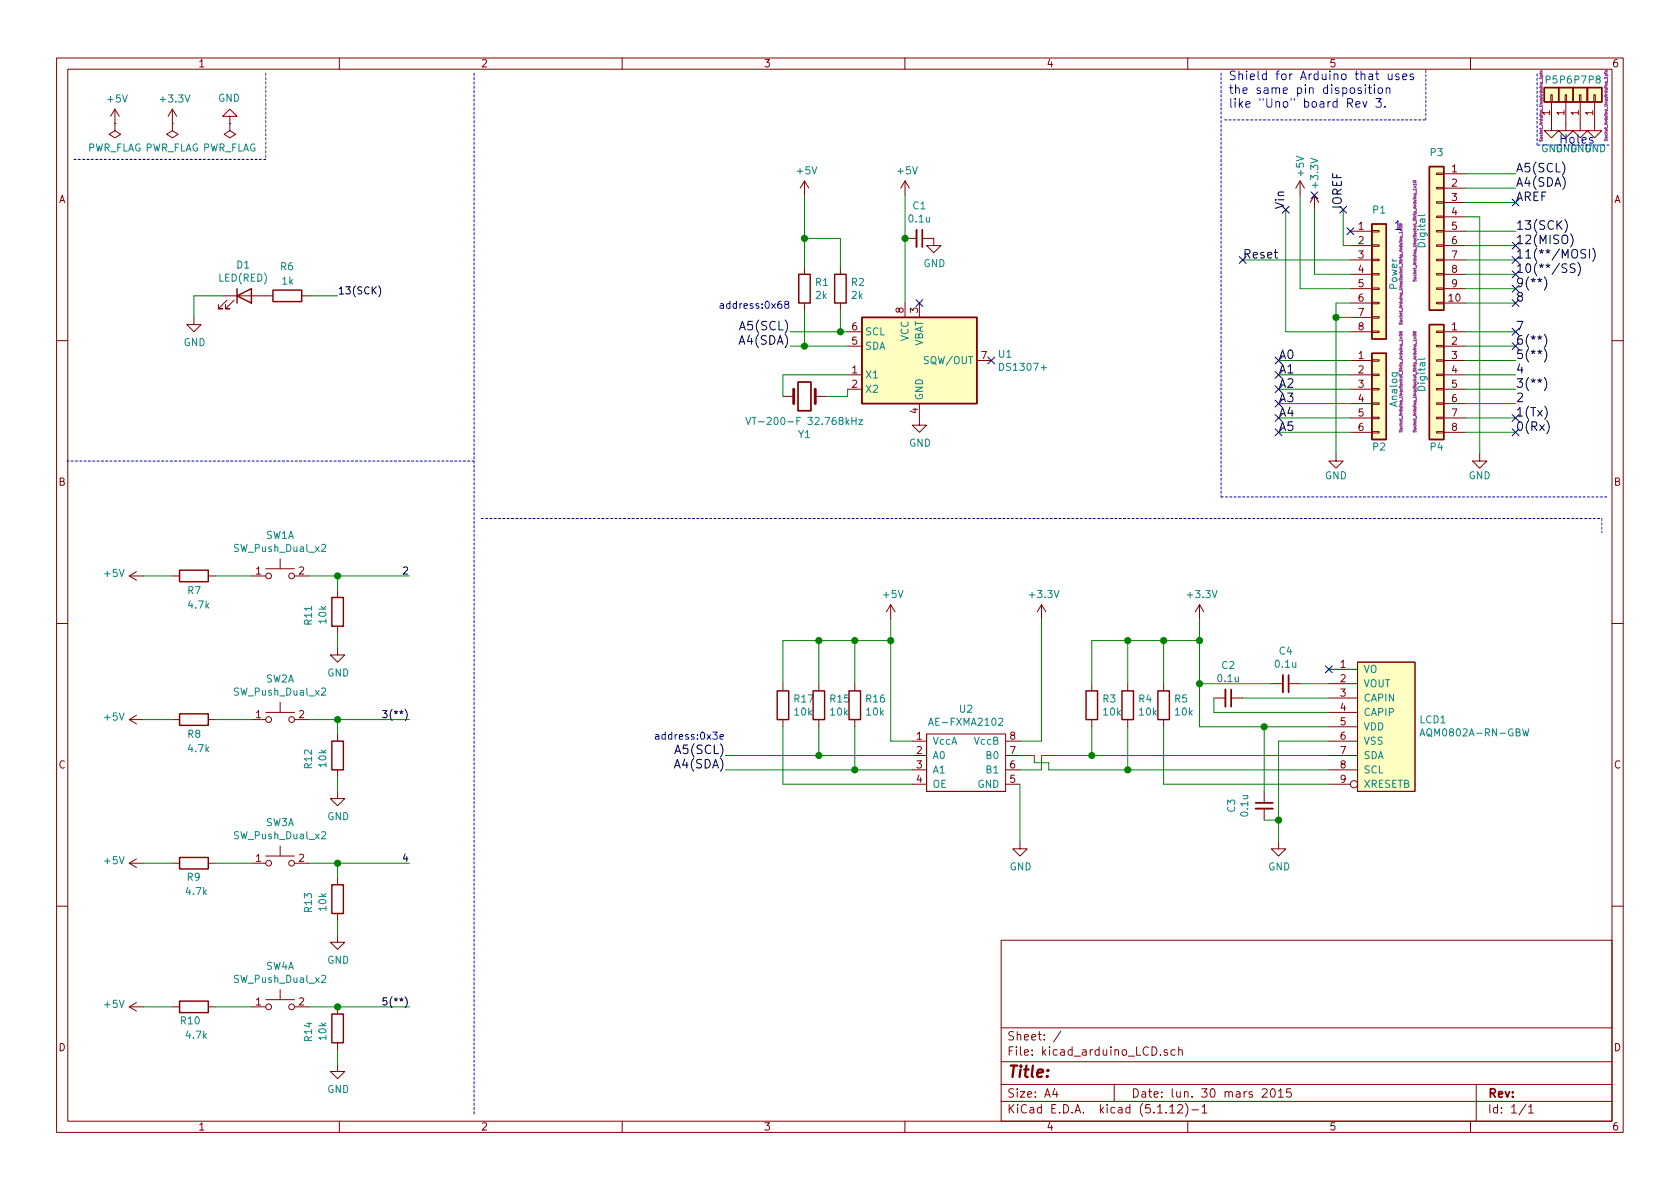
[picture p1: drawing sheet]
EESchema Schematic File Version 4
EELAYER 30 0
EELAYER END
$Descr A4 11693 8268
encoding utf-8
Sheet 1 1
Title ""
Date "lun. 30 mars 2015"
Rev ""
Comp ""
Comment1 ""
Comment2 ""
Comment3 ""
Comment4 ""
$EndDescr
$Comp
L power:GND #PWR0102
U 1 1
P 8900 5850
F 0 "#PWR0102" H 8900 5600 50  0001 C CNN
F 1 "GND" H 8905 5677 50  0000 C CNN
F 2 "" H 8900 5850 50  0001 C CNN
F 3 "" H 8900 5850 50  0001 C CNN
	1    8900 5850
	1    0    0    -1  
$EndComp
$Comp
L Device:C_Small C2
U 1 1
P 8550 4850
F 0 "C2" V 8321 4850 50  0000 C CNN
F 1 "0.1u" V 8412 4850 50  0000 C CNN
F 2 "kicad_arduino_LCD:1608" H 8550 4850 50  0001 C CNN
F 3 "~" H 8550 4850 50  0001 C CNN
	1    8550 4850
	0    1    1    0   
$EndComp
$Comp
L Device:C_Small C3
U 1 1
P 8800 5600
F 0 "C3" V 8571 5600 50  0000 C CNN
F 1 "0.1u" V 8662 5600 50  0000 C CNN
F 2 "kicad_arduino_LCD:1608" H 8800 5600 50  0001 C CNN
F 3 "~" H 8800 5600 50  0001 C CNN
	1    8800 5600
	1    0    0    -1  
$EndComp
$Comp
L Device:C_Small C4
U 1 1
P 8950 4750
F 0 "C4" V 8721 4750 50  0000 C CNN
F 1 "0.1u" V 8812 4750 50  0000 C CNN
F 2 "kicad_arduino_LCD:1608" H 8950 4750 50  0001 C CNN
F 3 "~" H 8950 4750 50  0001 C CNN
	1    8950 4750
	0    1    1    0   
$EndComp
Wire Wire Line
	8450 4850 8450 4950
Wire Wire Line
	8900 5150 8900 5700
Wire Wire Line
	8800 5500 8800 5050
Wire Wire Line
	8800 5700 8900 5700
Connection ~ 8900 5700
Wire Wire Line
	8900 5700 8900 5850
$Comp
L Device:R R5
U 1 1
P 8100 4900
F 0 "R5" H 8170 4946 50  0000 L CNN
F 1 "10k" H 8170 4855 50  0000 L CNN
F 2 "kicad_arduino_LCD:1608" V 8030 4900 50  0001 C CNN
F 3 "~" H 8100 4900 50  0001 C CNN
	1    8100 4900
	1    0    0    -1  
$EndComp
$Comp
L Device:R R4
U 1 1
P 7850 4900
F 0 "R4" H 7920 4946 50  0000 L CNN
F 1 "10k" H 7920 4855 50  0000 L CNN
F 2 "kicad_arduino_LCD:1608" V 7780 4900 50  0001 C CNN
F 3 "~" H 7850 4900 50  0001 C CNN
	1    7850 4900
	1    0    0    -1  
$EndComp
$Comp
L Device:R R3
U 1 1
P 7600 4900
F 0 "R3" H 7670 4946 50  0000 L CNN
F 1 "10k" H 7670 4855 50  0000 L CNN
F 2 "kicad_arduino_LCD:1608" V 7530 4900 50  0001 C CNN
F 3 "~" H 7600 4900 50  0001 C CNN
	1    7600 4900
	1    0    0    -1  
$EndComp
Wire Wire Line
	8350 4750 8350 5050
Wire Wire Line
	8350 4300 8350 4450
Connection ~ 8350 4750
Wire Wire Line
	8850 4750 8350 4750
Wire Wire Line
	8350 5050 8800 5050
Wire Wire Line
	8100 5450 8100 5050
Wire Wire Line
	7850 5050 7850 5350
Wire Wire Line
	7600 5050 7600 5250
Wire Wire Line
	7600 4750 7600 4450
Connection ~ 8350 4450
Wire Wire Line
	8350 4450 8350 4750
Wire Wire Line
	7850 4750 7850 4450
Wire Wire Line
	7600 4450 7850 4450
Connection ~ 7850 4450
Wire Wire Line
	8100 4750 8100 4450
Wire Wire Line
	7850 4450 8100 4450
Connection ~ 8100 4450
Wire Wire Line
	8100 4450 8350 4450
$Comp
L Timer_RTC:DS1307+ U1
U 1 1
P 6400 2500
F 0 "U1" H 6944 2546 50  0000 L CNN
F 1 "DS1307+" H 6944 2455 50  0000 L CNN
F 2 "kicad_add:ic_DIP-8_W7.62mm" H 6400 2000 50  0001 C CNN
F 3 "https://datasheets.maximintegrated.com/en/ds/DS1307.pdf" H 6400 2300 50  0001 C CNN
	1    6400 2500
	1    0    0    -1  
$EndComp
Text Label 5500 2300 2    60   ~ 0
A5(SCL)
Text Label 5500 2400 2    60   ~ 0
A4(SDA)
Wire Wire Line
	5900 2400 5600 2400
Wire Wire Line
	5900 2300 5850 2300
$Comp
L Device:Crystal Y1
U 1 1
P 5600 2750
F 0 "Y1" H 5600 3018 50  0000 C CNN
F 1 "VT-200-F 32.768kHz" H 5600 2927 50  0000 C CNN
F 2 "Crystal:Crystal_DS26_D2.0mm_L6.0mm_Horizontal" H 5600 2750 50  0001 C CNN
F 3 "~" H 5600 2750 50  0001 C CNN
	1    5600 2750
	1    0    0    1   
$EndComp
Wire Wire Line
	5900 2700 5900 2750
Wire Wire Line
	5900 2750 5750 2750
Wire Wire Line
	5450 2750 5450 2600
Wire Wire Line
	5450 2600 5900 2600
$Comp
L Device:R R2
U 1 1
P 5850 2000
F 0 "R2" H 5920 2046 50  0000 L CNN
F 1 "2k" H 5920 1955 50  0000 L CNN
F 2 "kicad_arduino_LCD:1608" V 5780 2000 50  0001 C CNN
F 3 "~" H 5850 2000 50  0001 C CNN
	1    5850 2000
	1    0    0    -1  
$EndComp
$Comp
L Device:R R1
U 1 1
P 5600 2000
F 0 "R1" H 5670 2046 50  0000 L CNN
F 1 "2k" H 5670 1955 50  0000 L CNN
F 2 "kicad_arduino_LCD:1608" V 5530 2000 50  0001 C CNN
F 3 "~" H 5600 2000 50  0001 C CNN
	1    5600 2000
	1    0    0    -1  
$EndComp
Wire Wire Line
	5600 2150 5600 2400
Connection ~ 5600 2400
Wire Wire Line
	5600 2400 5500 2400
Wire Wire Line
	5850 2150 5850 2300
Connection ~ 5850 2300
Wire Wire Line
	5850 2300 5500 2300
Wire Wire Line
	5600 1850 5600 1650
Wire Wire Line
	5600 1650 5850 1650
Wire Wire Line
	5850 1650 5850 1850
Wire Wire Line
	5600 1650 5600 1350
Connection ~ 5600 1650
$Comp
L power:+5V #PWR0103
U 1 1
P 5600 1350
F 0 "#PWR0103" H 5600 1200 50  0001 C CNN
F 1 "+5V" H 5615 1523 50  0000 C CNN
F 2 "" H 5600 1350 50  0001 C CNN
F 3 "" H 5600 1350 50  0001 C CNN
	1    5600 1350
	1    0    0    -1  
$EndComp
$Comp
L power:GND #PWR0104
U 1 1
P 6400 2900
F 0 "#PWR0104" H 6400 2650 50  0001 C CNN
F 1 "GND" H 6405 2727 50  0000 C CNN
F 2 "" H 6400 2900 50  0001 C CNN
F 3 "" H 6400 2900 50  0001 C CNN
	1    6400 2900
	1    0    0    -1  
$EndComp
NoConn ~ 6900 2500
Wire Wire Line
	6300 2100 6300 1650
$Comp
L power:+5V #PWR0105
U 1 1
P 6300 1350
F 0 "#PWR0105" H 6300 1200 50  0001 C CNN
F 1 "+5V" H 6315 1523 50  0000 C CNN
F 2 "" H 6300 1350 50  0001 C CNN
F 3 "" H 6300 1350 50  0001 C CNN
	1    6300 1350
	1    0    0    -1  
$EndComp
$Comp
L Device:C_Small C1
U 1 1
P 6400 1650
F 0 "C1" V 6171 1650 50  0000 C CNN
F 1 "0.1u" V 6262 1650 50  0000 C CNN
F 2 "kicad_arduino_LCD:1608" H 6400 1650 50  0001 C CNN
F 3 "~" H 6400 1650 50  0001 C CNN
	1    6400 1650
	0    1    1    0   
$EndComp
Connection ~ 6300 1650
Wire Wire Line
	6300 1650 6300 1350
$Comp
L power:GND #PWR0106
U 1 1
P 6500 1650
F 0 "#PWR0106" H 6500 1400 50  0001 C CNN
F 1 "GND" H 6505 1477 50  0000 C CNN
F 2 "" H 6500 1650 50  0001 C CNN
F 3 "" H 6500 1650 50  0001 C CNN
	1    6500 1650
	1    0    0    -1  
$EndComp
NoConn ~ 6400 2100
$Comp
L Switch:SW_Push_Dual_x2 SW2
U 1 1
P 1950 5000
F 0 "SW2" H 1950 5285 50  0000 C CNN
F 1 "SW_Push_Dual_x2" H 1950 5194 50  0000 C CNN
F 2 "kicad_arduino_LCD:TactSwitch" H 1950 5200 50  0001 C CNN
F 3 "~" H 1950 5200 50  0001 C CNN
	1    1950 5000
	1    0    0    -1  
$EndComp
Text Label 2850 5000 2    50   ~ 0
3(**)
Wire Wire Line
	1750 5000 1500 5000
$Comp
L power:+5V #PWR0111
U 1 1
P 1000 5000
F 0 "#PWR0111" H 1000 4850 50  0001 C CNN
F 1 "+5V" V 1015 5128 50  0000 L CNN
F 2 "" H 1000 5000 50  0001 C CNN
F 3 "" H 1000 5000 50  0001 C CNN
	1    1000 5000
	0    -1   -1   0   
$EndComp
Connection ~ 7600 5250
Connection ~ 7850 5350
Connection ~ 8800 5050
$Comp
L power:GND #PWR0110
U 1 1
P 10800 850
F 0 "#PWR0110" H 10800 600 50  0001 C CNN
F 1 "GND" H 10805 677 50  0000 C CNN
F 2 "" H 10800 850 50  0001 C CNN
F 3 "" H 10800 850 50  0001 C CNN
	1    10800 850 
	1    0    0    -1  
$EndComp
$Comp
L power:GND #PWR0109
U 1 1
P 10900 850
F 0 "#PWR0109" H 10900 600 50  0001 C CNN
F 1 "GND" H 10905 677 50  0000 C CNN
F 2 "" H 10900 850 50  0001 C CNN
F 3 "" H 10900 850 50  0001 C CNN
	1    10900 850 
	1    0    0    -1  
$EndComp
$Comp
L power:GND #PWR0108
U 1 1
P 11000 850
F 0 "#PWR0108" H 11000 600 50  0001 C CNN
F 1 "GND" H 11005 677 50  0000 C CNN
F 2 "" H 11000 850 50  0001 C CNN
F 3 "" H 11000 850 50  0001 C CNN
	1    11000 850 
	1    0    0    -1  
$EndComp
$Comp
L power:GND #PWR0107
U 1 1
P 11100 850
F 0 "#PWR0107" H 11100 600 50  0001 C CNN
F 1 "GND" H 11105 677 50  0000 C CNN
F 2 "" H 11100 850 50  0001 C CNN
F 3 "" H 11100 850 50  0001 C CNN
	1    11100 850 
	1    0    0    -1  
$EndComp
$Comp
L Connector_Generic:Conn_01x01 P8
U 1 1
P 11100 650
F 0 "P8" V 11200 650 50  0000 C CNN
F 1 "CONN_01X01" V 11200 650 50  0001 C CNN
F 2 "Socket_Arduino_Uno:Arduino_1pin" H 11024 572 20  0000 C CNN
F 3 "" H 11100 650 50  0000 C CNN
	1    11100 650 
	0    -1   -1   0   
$EndComp
Wire Wire Line
	9050 4750 9250 4750
NoConn ~ 9250 4650
Wire Wire Line
	9250 5450 8100 5450
Wire Wire Line
	9250 5350 7850 5350
Wire Wire Line
	9250 5250 7600 5250
Wire Wire Line
	8800 5050 9250 5050
Wire Wire Line
	9250 5150 8900 5150
Wire Wire Line
	8450 4950 9250 4950
Wire Wire Line
	9250 4850 8650 4850
$Comp
L kicad_arduino_LCD-rescue:AQM0802A-RN-GBW-LCD LCD1
U 1 1
P 9650 5000
F 0 "LCD1" H 9878 5001 50  0000 L CNN
F 1 "AQM0802A-RN-GBW" H 9878 4910 50  0000 L CNN
F 2 "kicad_add:lcd_AQM0802A-RN-GBW" H 9600 5000 50  0001 C CNN
F 3 "" H 9600 5000 50  0001 C CNN
	1    9650 5000
	1    0    0    -1  
$EndComp
NoConn ~ 8650 1800
NoConn ~ 9350 1450
NoConn ~ 8950 1450
NoConn ~ 10550 1400
NoConn ~ 10550 1900
NoConn ~ 10550 1800
NoConn ~ 10550 1700
NoConn ~ 10550 3000
NoConn ~ 10550 2900
NoConn ~ 10550 2300
NoConn ~ 8900 3000
NoConn ~ 8900 2900
NoConn ~ 8900 2800
NoConn ~ 8900 2700
NoConn ~ 8900 2600
NoConn ~ 8900 2500
Wire Notes Line
	10700 1000 10700 500 
Wire Notes Line
	11200 1000 10700 1000
Text Notes 9700 1600 0    60   ~ 0
1
Wire Wire Line
	9400 1800 8650 1800
Wire Notes Line
	8500 500  8500 3450
Wire Wire Line
	9300 2200 9300 3150
Wire Wire Line
	9300 2100 9300 2200
Wire Wire Line
	10300 1500 10300 3150
Wire Wire Line
	10200 1500 10300 1500
Wire Wire Line
	10200 2300 10550 2300
Wire Wire Line
	10200 2400 10550 2400
Wire Wire Line
	10200 2500 10550 2500
Wire Wire Line
	10200 2600 10550 2600
Wire Wire Line
	10200 2700 10550 2700
Wire Wire Line
	10200 2800 10550 2800
Wire Wire Line
	10200 2900 10550 2900
Wire Wire Line
	10200 3000 10550 3000
Wire Wire Line
	10200 1200 10550 1200
Wire Wire Line
	10200 1300 10550 1300
Wire Wire Line
	10200 1400 10550 1400
Wire Wire Line
	10200 1600 10550 1600
Wire Wire Line
	10200 1700 10550 1700
Wire Wire Line
	10200 1800 10550 1800
Wire Wire Line
	10200 1900 10550 1900
Wire Wire Line
	10200 2000 10550 2000
Wire Wire Line
	10200 2100 10550 2100
$Comp
L Connector_Generic:Conn_01x10 P3
U 1 1
P 10000 1600
F 0 "P3" H 10000 2150 50  0000 C CNN
F 1 "Digital" V 10100 1600 50  0000 C CNN
F 2 "Socket_Arduino_Uno:Socket_Strip_Arduino_1x10" V 10150 1600 20  0000 C CNN
F 3 "" H 10000 1600 50  0000 C CNN
	1    10000 1600
	-1   0    0    -1  
$EndComp
Wire Wire Line
	9400 3000 8900 3000
Wire Wire Line
	9400 2900 8900 2900
Wire Wire Line
	9400 2800 8900 2800
Wire Wire Line
	9400 2700 8900 2700
Wire Wire Line
	9400 2600 8900 2600
Wire Wire Line
	9400 2500 8900 2500
Wire Wire Line
	9050 2000 9050 1350
Wire Wire Line
	8950 2300 8950 1450
Connection ~ 9300 2200
Wire Wire Line
	9400 2200 9300 2200
Wire Wire Line
	9400 2100 9300 2100
Wire Wire Line
	9400 2300 8950 2300
Wire Wire Line
	9400 2000 9050 2000
Wire Wire Line
	9400 1900 9150 1900
Wire Wire Line
	9350 1700 9400 1700
Wire Notes Line
	9925 825  9925 475 
Wire Notes Line
	8525 825  9925 825 
$Comp
L Connector_Generic:Conn_01x08 P4
U 1 1
P 10000 2600
F 0 "P4" H 10000 2100 50  0000 C CNN
F 1 "Digital" V 10100 2600 50  0000 C CNN
F 2 "Socket_Arduino_Uno:Socket_Strip_Arduino_1x08" V 10150 2550 20  0000 C CNN
F 3 "" H 10000 2600 50  0000 C CNN
	1    10000 2600
	-1   0    0    -1  
$EndComp
$Comp
L Connector_Generic:Conn_01x01 P7
U 1 1
P 11000 650
F 0 "P7" V 11100 650 50  0000 C CNN
F 1 "CONN_01X01" V 11100 650 50  0001 C CNN
F 2 "Socket_Arduino_Uno:Arduino_1pin" V 11000 650 20  0001 C CNN
F 3 "" H 11000 650 50  0000 C CNN
	1    11000 650 
	0    -1   -1   0   
$EndComp
$Comp
L Connector_Generic:Conn_01x01 P6
U 1 1
P 10900 650
F 0 "P6" V 11000 650 50  0000 C CNN
F 1 "CONN_01X01" V 11000 650 50  0001 C CNN
F 2 "Socket_Arduino_Uno:Arduino_1pin" H 10900 650 20  0001 C CNN
F 3 "" H 10900 650 50  0000 C CNN
	1    10900 650 
	0    -1   -1   0   
$EndComp
$Comp
L Connector_Generic:Conn_01x01 P5
U 1 1
P 10800 650
F 0 "P5" V 10900 650 50  0000 C CNN
F 1 "CONN_01X01" V 10900 650 50  0001 C CNN
F 2 "Socket_Arduino_Uno:Arduino_1pin" H 10721 724 20  0000 C CNN
F 3 "" H 10800 650 50  0000 C CNN
	1    10800 650 
	0    -1   -1   0   
$EndComp
$Comp
L Connector_Generic:Conn_01x06 P2
U 1 1
P 9600 2700
F 0 "P2" H 9600 2300 50  0000 C CNN
F 1 "Analog" V 9700 2700 50  0000 C CNN
F 2 "Socket_Arduino_Uno:Socket_Strip_Arduino_1x06" V 9750 2750 20  0000 C CNN
F 3 "" H 9600 2700 50  0000 C CNN
	1    9600 2700
	1    0    0    -1  
$EndComp
$Comp
L power:GND #PWR04
U 1 1
P 10300 3150
F 0 "#PWR04" H 10300 2900 50  0001 C CNN
F 1 "GND" H 10300 3000 50  0000 C CNN
F 2 "" H 10300 3150 50  0000 C CNN
F 3 "" H 10300 3150 50  0000 C CNN
	1    10300 3150
	1    0    0    -1  
$EndComp
$Comp
L power:GND #PWR03
U 1 1
P 9300 3150
F 0 "#PWR03" H 9300 2900 50  0001 C CNN
F 1 "GND" H 9300 3000 50  0000 C CNN
F 2 "" H 9300 3150 50  0000 C CNN
F 3 "" H 9300 3150 50  0000 C CNN
	1    9300 3150
	1    0    0    -1  
$EndComp
Text Label 8650 1800 0    60   ~ 0
Reset
$Comp
L Connector_Generic:Conn_01x08 P1
U 1 1
P 9600 1900
F 0 "P1" H 9600 2350 50  0000 C CNN
F 1 "Power" V 9700 1900 50  0000 C CNN
F 2 "Socket_Arduino_Uno:Socket_Strip_Arduino_1x08" V 9750 1900 20  0000 C CNN
F 3 "" H 9600 1900 50  0000 C CNN
	1    9600 1900
	1    0    0    -1  
$EndComp
Text Notes 8550 750  0    60   ~ 0
Shield for Arduino that uses\nthe same pin disposition\nlike "Uno" board Rev 3.
Text Notes 10850 1000 0    60   ~ 0
Holes
Text Label 10550 1200 0    60   ~ 0
A5(SCL)
Text Label 10550 1300 0    60   ~ 0
A4(SDA)
NoConn ~ 9400 1600
Text Label 10550 1400 0    60   ~ 0
AREF
Text Label 10550 1600 0    60   ~ 0
13(SCK)
Text Label 10550 1700 0    60   ~ 0
12(MISO)
Text Label 10550 1800 0    60   ~ 0
11(**/MOSI)
Text Label 10550 1900 0    60   ~ 0
10(**/SS)
Text Label 10550 2000 0    60   ~ 0
9(**)
Text Label 10550 2100 0    60   ~ 0
8
Text Label 10550 2300 0    60   ~ 0
7
Text Label 10550 2400 0    60   ~ 0
6(**)
Text Label 10550 2500 0    60   ~ 0
5(**)
Text Label 10550 2600 0    60   ~ 0
4
Text Label 10550 2700 0    60   ~ 0
3(**)
Text Label 10550 2900 0    60   ~ 0
1(Tx)
Text Label 10550 3000 0    60   ~ 0
0(Rx)
Text Label 8900 3000 0    60   ~ 0
A5
Text Label 8900 2900 0    60   ~ 0
A4
Text Label 8900 2800 0    60   ~ 0
A3
Text Label 8900 2700 0    60   ~ 0
A2
Text Label 8900 2600 0    60   ~ 0
A1
Text Label 8900 2500 0    60   ~ 0
A0
Text Label 9350 1450 1    60   ~ 0
IOREF
Text Label 8950 1450 1    60   ~ 0
Vin
Wire Notes Line
	8500 3450 11200 3450
Wire Wire Line
	9350 1450 9350 1700
Wire Wire Line
	9150 1900 9150 1450
$Comp
L power:+5V #PWR0113
U 1 1
P 800 850
F 0 "#PWR0113" H 800 700 50  0001 C CNN
F 1 "+5V" H 815 1023 50  0000 C CNN
F 2 "" H 800 850 50  0001 C CNN
F 3 "" H 800 850 50  0001 C CNN
	1    800  850 
	1    0    0    -1  
$EndComp
$Comp
L power:+3.3V #PWR01
U 1 1
P 9150 1450
F 0 "#PWR01" H 9150 1300 50  0001 C CNN
F 1 "+3.3V" V 9150 1700 50  0000 C CNN
F 2 "" H 9150 1450 50  0000 C CNN
F 3 "" H 9150 1450 50  0000 C CNN
	1    9150 1450
	1    0    0    -1  
$EndComp
$Comp
L power:+5V #PWR02
U 1 1
P 9050 1350
F 0 "#PWR02" H 9050 1200 50  0001 C CNN
F 1 "+5V" V 9050 1550 50  0000 C CNN
F 2 "" H 9050 1350 50  0000 C CNN
F 3 "" H 9050 1350 50  0000 C CNN
	1    9050 1350
	1    0    0    -1  
$EndComp
NoConn ~ 9150 1350
$Comp
L power:+3.3V #PWR0114
U 1 1
P 1200 850
F 0 "#PWR0114" H 1200 700 50  0001 C CNN
F 1 "+3.3V" H 1215 1023 50  0000 C CNN
F 2 "" H 1200 850 50  0001 C CNN
F 3 "" H 1200 850 50  0001 C CNN
	1    1200 850 
	1    0    0    -1  
$EndComp
$Comp
L power:GND #PWR0115
U 1 1
P 1600 850
F 0 "#PWR0115" H 1600 600 50  0001 C CNN
F 1 "GND" H 1605 677 50  0000 C CNN
F 2 "" H 1600 850 50  0001 C CNN
F 3 "" H 1600 850 50  0001 C CNN
	1    1600 850 
	-1   0    0    1   
$EndComp
$Comp
L power:PWR_FLAG #FLG0101
U 1 1
P 800 850
F 0 "#FLG0101" H 800 925 50  0001 C CNN
F 1 "PWR_FLAG" H 800 1023 50  0000 C CNN
F 2 "" H 800 850 50  0001 C CNN
F 3 "~" H 800 850 50  0001 C CNN
	1    800  850 
	-1   0    0    1   
$EndComp
$Comp
L power:PWR_FLAG #FLG0102
U 1 1
P 1200 850
F 0 "#FLG0102" H 1200 925 50  0001 C CNN
F 1 "PWR_FLAG" H 1200 1023 50  0000 C CNN
F 2 "" H 1200 850 50  0001 C CNN
F 3 "~" H 1200 850 50  0001 C CNN
	1    1200 850 
	-1   0    0    1   
$EndComp
$Comp
L power:PWR_FLAG #FLG0103
U 1 1
P 1600 850
F 0 "#FLG0103" H 1600 925 50  0001 C CNN
F 1 "PWR_FLAG" H 1600 1023 50  0000 C CNN
F 2 "" H 1600 850 50  0001 C CNN
F 3 "~" H 1600 850 50  0001 C CNN
	1    1600 850 
	-1   0    0    1   
$EndComp
Wire Notes Line
	1850 500  1850 1100
Wire Notes Line
	1850 1100 500  1100
$Comp
L Switch:SW_Push_Dual_x2 SW3
U 1 1
P 1950 6000
F 0 "SW3" H 1950 6285 50  0000 C CNN
F 1 "SW_Push_Dual_x2" H 1950 6194 50  0000 C CNN
F 2 "kicad_arduino_LCD:TactSwitch" H 1950 6200 50  0001 C CNN
F 3 "~" H 1950 6200 50  0001 C CNN
	1    1950 6000
	1    0    0    -1  
$EndComp
Text Label 2850 6000 2    50   ~ 0
4
Wire Wire Line
	1750 6000 1500 6000
$Comp
L power:+5V #PWR0112
U 1 1
P 1000 6000
F 0 "#PWR0112" H 1000 5850 50  0001 C CNN
F 1 "+5V" V 1015 6128 50  0000 L CNN
F 2 "" H 1000 6000 50  0001 C CNN
F 3 "" H 1000 6000 50  0001 C CNN
	1    1000 6000
	0    -1   -1   0   
$EndComp
$Comp
L Switch:SW_Push_Dual_x2 SW4
U 1 1
P 1950 7000
F 0 "SW4" H 1950 7285 50  0000 C CNN
F 1 "SW_Push_Dual_x2" H 1950 7194 50  0000 C CNN
F 2 "kicad_arduino_LCD:TactSwitch" H 1950 7200 50  0001 C CNN
F 3 "~" H 1950 7200 50  0001 C CNN
	1    1950 7000
	1    0    0    -1  
$EndComp
Text Label 2850 7000 2    50   ~ 0
5(**)
Wire Wire Line
	1750 7000 1500 7000
$Comp
L power:+5V #PWR0116
U 1 1
P 1000 7000
F 0 "#PWR0116" H 1000 6850 50  0001 C CNN
F 1 "+5V" V 1015 7128 50  0000 L CNN
F 2 "" H 1000 7000 50  0001 C CNN
F 3 "" H 1000 7000 50  0001 C CNN
	1    1000 7000
	0    -1   -1   0   
$EndComp
$Comp
L Device:LED D1
U 1 1
P 1700 2050
F 0 "D1" H 1693 2267 50  0000 C CNN
F 1 "LED(RED)" H 1693 2176 50  0000 C CNN
F 2 "kicad_arduino_LCD:LED_5mm" H 1700 2050 50  0001 C CNN
F 3 "~" H 1700 2050 50  0001 C CNN
	1    1700 2050
	1    0    0    -1  
$EndComp
$Comp
L Device:R R6
U 1 1
P 2000 2050
F 0 "R6" V 2200 2000 50  0000 L CNN
F 1 "1k" V 2100 2000 50  0000 L CNN
F 2 "kicad_arduino_LCD:1608" V 1930 2050 50  0001 C CNN
F 3 "~" H 2000 2050 50  0001 C CNN
	1    2000 2050
	0    -1   -1   0   
$EndComp
Wire Wire Line
	2150 2050 2350 2050
$Comp
L power:+5V #PWR0118
U 1 1
P 1000 4000
F 0 "#PWR0118" H 1000 3850 50  0001 C CNN
F 1 "+5V" V 1015 4128 50  0000 L CNN
F 2 "" H 1000 4000 50  0001 C CNN
F 3 "" H 1000 4000 50  0001 C CNN
	1    1000 4000
	0    -1   -1   0   
$EndComp
$Comp
L power:GND #PWR0119
U 1 1
P 1350 2200
F 0 "#PWR0119" H 1350 1950 50  0001 C CNN
F 1 "GND" H 1355 2027 50  0000 C CNN
F 2 "" H 1350 2200 50  0001 C CNN
F 3 "" H 1350 2200 50  0001 C CNN
	1    1350 2200
	1    0    0    -1  
$EndComp
Wire Wire Line
	1550 2050 1350 2050
Wire Wire Line
	1350 2050 1350 2200
Wire Notes Line
	3300 3200 450  3200
Wire Notes Line
	3300 500  3300 7750
Wire Notes Line
	3350 3600 11150 3600
Wire Notes Line
	11150 3600 11150 3700
NoConn ~ 10550 2100
Text Label 10550 2800 0    60   ~ 0
2
NoConn ~ 10550 2400
Text Label 2350 2050 0    50   ~ 0
13(SCK)
Text Notes 5000 2150 0    50   ~ 0
address:0x68
NoConn ~ 10550 2000
Text Notes 4550 5150 0    50   ~ 0
address:0x3e
Text Label 5050 5350 2    60   ~ 0
A4(SDA)
Text Label 5050 5250 2    60   ~ 0
A5(SCL)
$Comp
L power:+5V #PWR0101
U 1 1
P 6200 4300
F 0 "#PWR0101" H 6200 4150 50  0001 C CNN
F 1 "+5V" H 6215 4473 50  0000 C CNN
F 2 "" H 6200 4300 50  0001 C CNN
F 3 "" H 6200 4300 50  0001 C CNN
	1    6200 4300
	1    0    0    -1  
$EndComp
Wire Wire Line
	7250 5250 7250 5350
Wire Wire Line
	7250 5350 7100 5350
Wire Wire Line
	7250 5250 7600 5250
Wire Wire Line
	7300 5350 7300 5300
Wire Wire Line
	7300 5300 7200 5300
Wire Wire Line
	7200 5300 7200 5250
Wire Wire Line
	7200 5250 7100 5250
Wire Wire Line
	7300 5350 7850 5350
$Comp
L power:+3.3V #PWR06
U 1 1
P 8350 4300
F 0 "#PWR06" H 8350 4150 50  0001 C CNN
F 1 "+3.3V" H 8365 4473 50  0000 C CNN
F 2 "" H 8350 4300 50  0001 C CNN
F 3 "" H 8350 4300 50  0001 C CNN
	1    8350 4300
	1    0    0    -1  
$EndComp
$Comp
L power:+3.3V #PWR05
U 1 1
P 7250 4300
F 0 "#PWR05" H 7250 4150 50  0001 C CNN
F 1 "+3.3V" H 7265 4473 50  0000 C CNN
F 2 "" H 7250 4300 50  0001 C CNN
F 3 "" H 7250 4300 50  0001 C CNN
	1    7250 4300
	1    0    0    -1  
$EndComp
Wire Wire Line
	7250 5150 7100 5150
Wire Wire Line
	7250 4300 7250 5150
Wire Wire Line
	6350 5150 6200 5150
Wire Wire Line
	6200 5150 6200 4450
Wire Wire Line
	6350 5250 5700 5250
Wire Wire Line
	6350 5350 5950 5350
$Comp
L power:GND #PWR0117
U 1 1
P 7100 5850
F 0 "#PWR0117" H 7100 5600 50  0001 C CNN
F 1 "GND" H 7105 5677 50  0000 C CNN
F 2 "" H 7100 5850 50  0001 C CNN
F 3 "" H 7100 5850 50  0001 C CNN
	1    7100 5850
	1    0    0    -1  
$EndComp
Wire Wire Line
	7100 5450 7100 5850
Text Label 2850 4000 2    50   ~ 0
2
$Comp
L Device:R R8
U 1 1
P 1350 5000
F 0 "R8" V 1450 4950 50  0000 L CNN
F 1 "4.7k" V 1550 4950 50  0000 L CNN
F 2 "kicad_arduino_LCD:1608" V 1280 5000 50  0001 C CNN
F 3 "~" H 1350 5000 50  0001 C CNN
	1    1350 5000
	0    1    1    0   
$EndComp
$Comp
L Device:R R10
U 1 1
P 1350 7000
F 0 "R10" V 1250 6950 50  0000 L CNN
F 1 "4.7k" V 1150 6900 50  0000 L CNN
F 2 "kicad_arduino_LCD:1608" V 1280 7000 50  0001 C CNN
F 3 "~" H 1350 7000 50  0001 C CNN
	1    1350 7000
	0    -1   -1   0   
$EndComp
$Comp
L Device:R R9
U 1 1
P 1350 6000
F 0 "R9" V 1250 5950 50  0000 L CNN
F 1 "4.7k" V 1150 5900 50  0000 L CNN
F 2 "kicad_arduino_LCD:1608" V 1280 6000 50  0001 C CNN
F 3 "~" H 1350 6000 50  0001 C CNN
	1    1350 6000
	0    -1   -1   0   
$EndComp
$Comp
L Switch:SW_Push_Dual_x2 SW1
U 1 1
P 1950 4000
F 0 "SW1" H 1950 4285 50  0000 C CNN
F 1 "SW_Push_Dual_x2" H 1950 4194 50  0000 C CNN
F 2 "kicad_arduino_LCD:TactSwitch" H 1950 4200 50  0001 C CNN
F 3 "~" H 1950 4200 50  0001 C CNN
	1    1950 4000
	1    0    0    -1  
$EndComp
$Comp
L Device:R R7
U 1 1
P 1350 4000
F 0 "R7" V 1450 3950 50  0000 L CNN
F 1 "4.7k" V 1550 3950 50  0000 L CNN
F 2 "kicad_arduino_LCD:1608" V 1280 4000 50  0001 C CNN
F 3 "~" H 1350 4000 50  0001 C CNN
	1    1350 4000
	0    1    1    0   
$EndComp
$Comp
L Device:R R11
U 1 1
P 2350 4250
F 0 "R11" V 2550 4200 50  0000 L CNN
F 1 "10k" V 2450 4200 50  0000 L CNN
F 2 "kicad_arduino_LCD:1608" V 2280 4250 50  0001 C CNN
F 3 "~" H 2350 4250 50  0001 C CNN
	1    2350 4250
	-1   0    0    1   
$EndComp
Wire Wire Line
	2350 4000 2850 4000
Connection ~ 2350 4000
Wire Wire Line
	2150 4000 2350 4000
Wire Wire Line
	2350 4000 2350 4100
Wire Wire Line
	2350 4400 2350 4500
Wire Wire Line
	2350 5000 2850 5000
$Comp
L Device:R R12
U 1 1
P 2350 5250
F 0 "R12" V 2550 5200 50  0000 L CNN
F 1 "10k" V 2450 5200 50  0000 L CNN
F 2 "kicad_arduino_LCD:1608" V 2280 5250 50  0001 C CNN
F 3 "~" H 2350 5250 50  0001 C CNN
	1    2350 5250
	-1   0    0    1   
$EndComp
Wire Wire Line
	2350 5400 2350 5500
Wire Wire Line
	2350 5100 2350 5000
Wire Wire Line
	2350 5000 2150 5000
Wire Wire Line
	2350 6000 2850 6000
Wire Wire Line
	2150 6000 2350 6000
$Comp
L Device:R R13
U 1 1
P 2350 6250
F 0 "R13" V 2550 6200 50  0000 L CNN
F 1 "10k" V 2450 6200 50  0000 L CNN
F 2 "kicad_arduino_LCD:1608" V 2280 6250 50  0001 C CNN
F 3 "~" H 2350 6250 50  0001 C CNN
	1    2350 6250
	-1   0    0    1   
$EndComp
Wire Wire Line
	2350 6400 2350 6500
Wire Wire Line
	2350 6100 2350 6000
$Comp
L Device:R R14
U 1 1
P 2350 7150
F 0 "R14" V 2550 7100 50  0000 L CNN
F 1 "10k" V 2450 7100 50  0000 L CNN
F 2 "kicad_arduino_LCD:1608" V 2280 7150 50  0001 C CNN
F 3 "~" H 2350 7150 50  0001 C CNN
	1    2350 7150
	-1   0    0    1   
$EndComp
Wire Wire Line
	2350 7300 2350 7400
Wire Wire Line
	2350 7000 2850 7000
Wire Wire Line
	2150 7000 2350 7000
Connection ~ 2350 7000
$Comp
L power:GND #PWR0120
U 1 1
P 2350 4500
F 0 "#PWR0120" H 2350 4250 50  0001 C CNN
F 1 "GND" H 2355 4327 50  0000 C CNN
F 2 "" H 2350 4500 50  0001 C CNN
F 3 "" H 2350 4500 50  0001 C CNN
	1    2350 4500
	1    0    0    -1  
$EndComp
$Comp
L power:GND #PWR0121
U 1 1
P 2350 5500
F 0 "#PWR0121" H 2350 5250 50  0001 C CNN
F 1 "GND" H 2355 5327 50  0000 C CNN
F 2 "" H 2350 5500 50  0001 C CNN
F 3 "" H 2350 5500 50  0001 C CNN
	1    2350 5500
	1    0    0    -1  
$EndComp
$Comp
L power:GND #PWR0122
U 1 1
P 2350 6500
F 0 "#PWR0122" H 2350 6250 50  0001 C CNN
F 1 "GND" H 2355 6327 50  0000 C CNN
F 2 "" H 2350 6500 50  0001 C CNN
F 3 "" H 2350 6500 50  0001 C CNN
	1    2350 6500
	1    0    0    -1  
$EndComp
$Comp
L power:GND #PWR0123
U 1 1
P 2350 7400
F 0 "#PWR0123" H 2350 7150 50  0001 C CNN
F 1 "GND" H 2355 7227 50  0000 C CNN
F 2 "" H 2350 7400 50  0001 C CNN
F 3 "" H 2350 7400 50  0001 C CNN
	1    2350 7400
	1    0    0    -1  
$EndComp
Wire Wire Line
	1750 4000 1500 4000
Wire Wire Line
	1200 4000 1000 4000
Wire Wire Line
	1200 5000 1000 5000
Connection ~ 2350 5000
Wire Wire Line
	1200 6000 1000 6000
Wire Wire Line
	1200 7000 1000 7000
Connection ~ 2350 6000
$Comp
L Device:R R16
U 1 1
P 5950 4900
F 0 "R16" H 6020 4946 50  0000 L CNN
F 1 "10k" H 6020 4855 50  0000 L CNN
F 2 "kicad_arduino_LCD:1608" V 5880 4900 50  0001 C CNN
F 3 "~" H 5950 4900 50  0001 C CNN
	1    5950 4900
	1    0    0    -1  
$EndComp
$Comp
L Device:R R15
U 1 1
P 5700 4900
F 0 "R15" H 5770 4946 50  0000 L CNN
F 1 "10k" H 5770 4855 50  0000 L CNN
F 2 "kicad_arduino_LCD:1608" V 5630 4900 50  0001 C CNN
F 3 "~" H 5700 4900 50  0001 C CNN
	1    5700 4900
	1    0    0    -1  
$EndComp
Wire Wire Line
	5950 5050 5950 5350
Wire Wire Line
	5700 5050 5700 5250
Wire Wire Line
	5700 4750 5700 4450
Wire Wire Line
	5950 4750 5950 4450
Wire Wire Line
	5700 4450 5950 4450
Connection ~ 5950 4450
Wire Wire Line
	5950 4450 6200 4450
Connection ~ 5700 5250
Wire Wire Line
	5700 5250 5050 5250
Connection ~ 5950 5350
Connection ~ 6200 4450
Wire Wire Line
	6200 4450 6200 4300
$Comp
L kicad_LCD_add:AE-FXMA2102 U2
U 1 1
P 6700 5150
F 0 "U2" H 6725 5375 50  0000 C CNN
F 1 "AE-FXMA2102" H 6725 5284 50  0000 C CNN
F 2 "kicad_add:ic_DIP-8_W7.62mm" H 6350 5150 50  0001 C CNN
F 3 "" H 6350 5150 50  0001 C CNN
	1    6700 5150
	1    0    0    -1  
$EndComp
$Comp
L Device:R R17
U 1 1
P 5450 4900
F 0 "R17" H 5520 4946 50  0000 L CNN
F 1 "10k" H 5520 4855 50  0000 L CNN
F 2 "kicad_arduino_LCD:1608" V 5380 4900 50  0001 C CNN
F 3 "~" H 5450 4900 50  0001 C CNN
	1    5450 4900
	1    0    0    -1  
$EndComp
Wire Wire Line
	5450 4750 5450 4450
Wire Wire Line
	6350 5450 5450 5450
Wire Wire Line
	5450 5050 5450 5450
Wire Wire Line
	5050 5350 5950 5350
Wire Wire Line
	5450 4450 5700 4450
Connection ~ 5700 4450
$EndSCHEMATC
